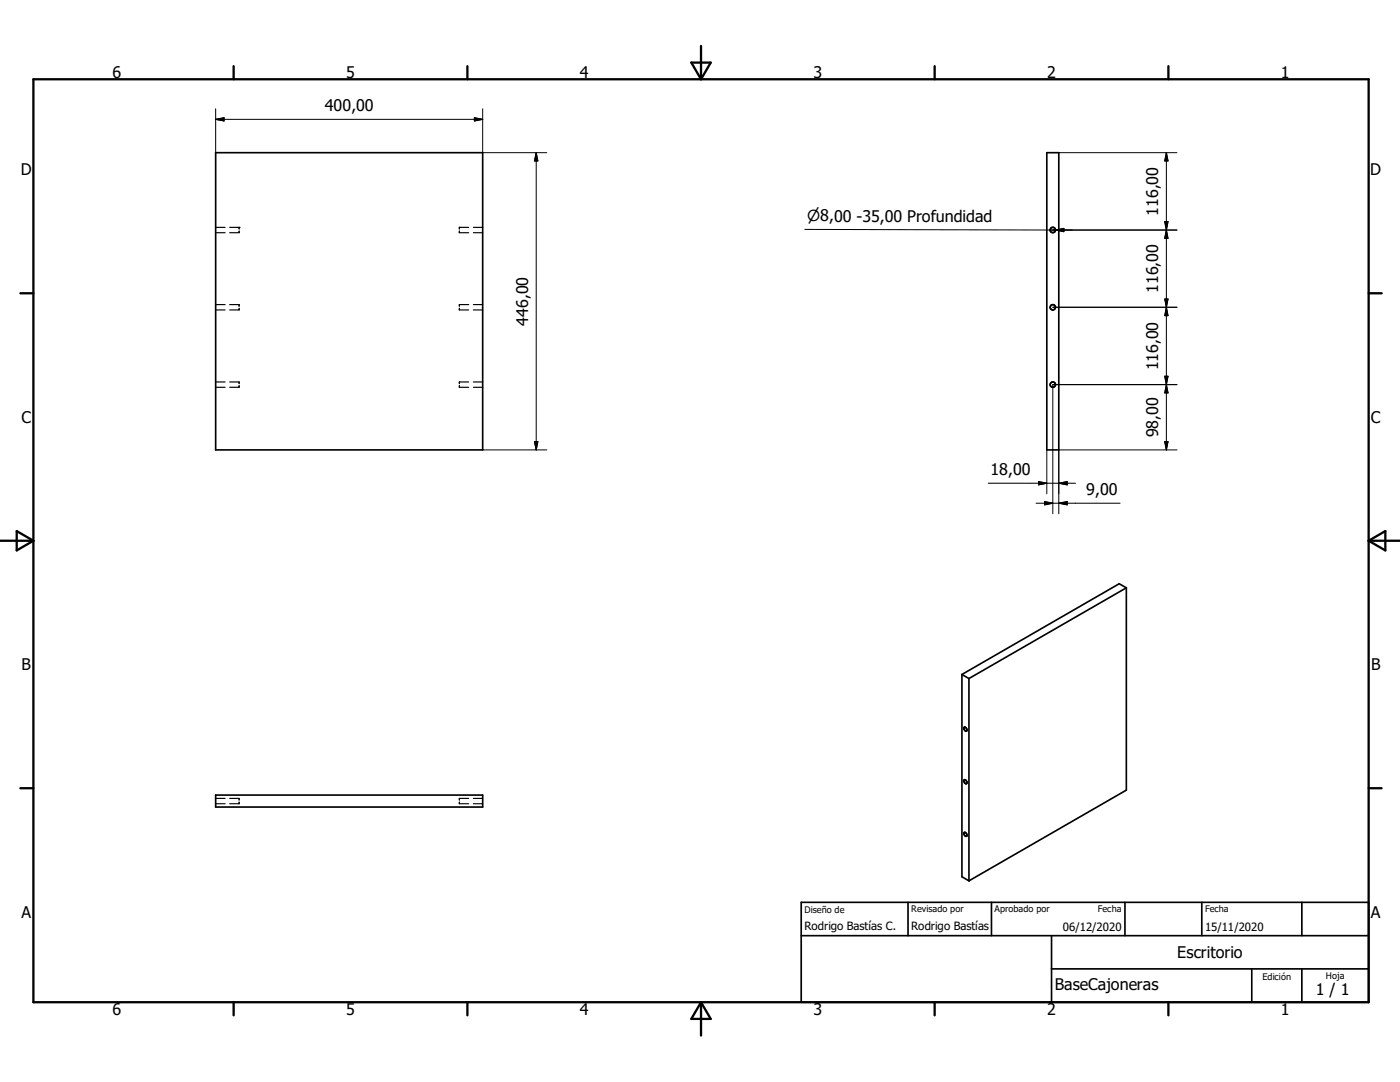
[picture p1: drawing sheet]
<svg xmlns="http://www.w3.org/2000/svg" width="279mm" height="216mm" viewBox="0 0 279 216" stroke-linecap="round" stroke-linejoin="round" font-family="sans-serif">
<g fill="none" stroke="#000" stroke-width=".23">
<path d="M43 46.4h1.9M43 45.4h1.9M45.8 45.4h1.9M47.7 45.4h.1M47.7 45.4v.3M47.7 46.1v.3h-1.9M91.7 45.4h.1M91.7 46.1v.3h1.8M91.7 45.4h1.8M91.7 45.4v.3M94.5 46.4h1.8M94.5 45.4h1.8"/>
<path d="M43 61.8h1.9M43 60.8h1.9M43 77.3h1.9M43 76.2h1.9M45.8 60.8h1.9v.3M45.8 76.2h1.9v.4M47.7 61.5v.3h-1.9M47.7 76.9v.4h-1.9M91.7 61.5v.3h1.8M91.7 76.9v.4h1.8M93.5 60.8h-1.8v.3M93.5 76.2h-1.8v.4"/>
<path d="M94.5 61.8h1.8M94.5 60.8h1.8M94.5 77.3h1.8M94.5 76.2h1.8M43 159.3h1.9M45.8 159.3h1.9v.4M93.5 159.3h-1.8v.4M94.5 159.3h1.8M43 160.4h1.9M47.7 160v.4h-1.9M91.7 160v.4h1.8M94.5 160.4h1.8"/>
</g>
<g fill="none" stroke="#000" stroke-width=".33">
<path d="M43 30.5h53.3v59.3h-53.3zM208.9 30.5h2.4v59.3h-2.4zM224.8 117.3l-1.4-.8-31.4 18.1M224.8 117.3l-31.4 18.1M224.8 117.3v40.4l-31.4 18.1M192 134.6l1.4 .8M192 134.6v40.4l1.4 .8M193.4 135.4v40.4M43 158.6h53.3v2.4h-53.3zM192.4 145.1a.46 .46 0 0 1 .5 .3 .46 .46 0 0 1-.1 .5 .57 .57 0 0 1-.4-.8zM192.5 155.6a.41 .41 0 0 1 .5 .3 .41 .41 0 0 1-.3 .5 .48 .48 0 0 1-.2-.8zM192.4 166.1a.51 .51 0 0 1 .5 .8 .53 .53 0 0 1-.5-.8z"/>
<path d="M159.9 186.7h113.2M159.9 180.1h113.2v19.9h-113.2zM181.2 180.1v6.6M197.9 180.1v6.6M209.9 193.3h63.2M209.9 186.7v13.3M224.5 180.1v6.6M239.8 180.1v6.6M249.8 193.3v6.7M259.8 180.1v6.6M259.8 193.3v6.7"/>
<circle cx="210.1" cy="45.9" r=".53"/>
<circle cx="210.1" cy="61.3" r=".53"/>
<circle cx="210.1" cy="76.8" r=".53"/>
</g>
<g fill="none" stroke="#000" stroke-width=".46">
<path d="M6.7 15.8h266.4v184.2h-266.4zM46.6 13.2v2.6M93.3 13.2v2.6M138 12.5h3.8l-1.9 3.3zM139.9 9.2v6.6M186.5 13.2v2.6M233.2 13.2v2.6M4.1 58.5h2.6M273.1 58.5h2.6M0 107.9h6.7M3.3 106l3.4 1.9-3.4 1.9zM273.1 107.9h6.3"/>
<path d="M273.1 107.9l3.4-1.9v3.8zM4.1 157.3h2.6M273.1 157.3h2.6M46.6 200v2.6M93.3 200v2.6M139.9 200v6.6M139.9 200l1.9 3.3h-3.8zM186.5 200v2.6M233.2 200v2.6"/>
</g>
<g fill="none" stroke="#000" stroke-width=".2">
<path d="M43 23.8h53.3M43 23.8l1.7-.3v.6zM43 21.7v8.8M94.7 23.5l1.6 .3-1.6 .3zM96.3 21.7v8.8h12.8M107 30.5l.3 1.6h-.6zM107 30.5v59.3M211.3 30.5h23.6M232.8 30.5v59.3M232.8 30.5l.3 1.6h-.7zM160.6 45.8l50 .1M209.6 45.9h25.3"/>
<path d="M210.6 45.9l1.7-.3v.6zM232.4 44.2h.7l-.3 1.7zM232.4 59.7h.7l-.3 1.6zM232.8 45.9l.3 1.7h-.7zM210.1 61.3h24.8M232.4 75.1h.7l-.3 1.6zM232.8 61.3l.3 1.7h-.7zM232.8 76.7l.3 1.7h-.7zM234.9 76.7h-24.8v25.8M96.3 89.8h12.8M106.7 88.1h.6l-.3 1.7zM197.2 96.4h17.4"/>
<path d="M207.3 96.1l1.6 .3-1.6 .4zM208.9 89.8v8.7M211.3 96.4l1.7-.3v.7zM232.4 88.1h.7l-.3 1.7zM234.9 89.8h-23.6v12.7M206.8 100.4h16.7M208.5 100.1l1.6 .3-1.6 .3zM211.3 100.4l1.7-.3v.6z"/>
</g>
<g fill="#000" stroke="#000" stroke-width=".2">
<path d="M43 23.8l1.7-.3v.6zM94.7 23.5l1.6 .3-1.6 .3zM107 30.5l.3 1.6h-.6zM232.8 30.5l.3 1.6h-.7zM210.6 45.9l1.7-.3v.6zM232.4 44.2h.7l-.3 1.7zM232.4 59.7h.7l-.3 1.6zM232.8 45.9l.3 1.7h-.7zM232.4 75.1h.7l-.3 1.6zM232.8 61.3l.3 1.7h-.7zM232.8 76.7l.3 1.7h-.7zM106.7 88.1h.6l-.3 1.7z"/>
<path d="M207.3 96.1l1.6 .3-1.6 .4zM211.3 96.4l1.7-.3v.7zM232.4 88.1h.7l-.3 1.7zM208.5 100.1l1.6 .3-1.6 .3zM211.3 100.4l1.7-.3v.6z"/>
</g>
<g font-size="3.2">
<text x="22.5" y="15.6">6</text>
<text x="69.1" y="15.6">5</text>
<text x="115.7" y="15.6">4</text>
<text x="162.3" y="15.6">3</text>
<text x="209" y="15.6">2</text>
<text x="255.6" y="15.6">1</text>
<text x="64.9" y="22.2">400,00</text>
<text x="4.1" y="35">D</text>
<text x="273.5" y="35">D</text>
<text x="231.1" y="43.1" transform="rotate(-90 231.1 43.1)">116,00</text>
<text x="231.1" y="58.5" transform="rotate(-90 231.1 58.5)">116,00</text>
<text x="105.4" y="65" transform="rotate(-90 105.4 65)">446,00</text>
<text x="231.1" y="73.9" transform="rotate(-90 231.1 73.9)">116,00</text>
<text x="4.3" y="84.4">C</text>
<text x="231.1" y="87.2" transform="rotate(-90 231.1 87.2)">98,00</text>
<text x="273.6" y="84.4">C</text>
<text x="197.7" y="94.9">18,00</text>
<text x="216.8" y="98.8">9,00</text>
<text x="4.3" y="133.7">B</text>
<text x="273.6" y="133.7">B</text>
<text x="4.3" y="183.1">A</text>
<text x="273.6" y="183.1">A</text>
<text x="235" y="191.1">Escritorio</text>
<text x="210.5" y="197.5">BaseCajoneras</text>
<text x="22.5" y="202.6">6</text>
<text x="69.1" y="202.6">5</text>
<text x="115.7" y="202.6">4</text>
<text x="162.3" y="202.6">3</text>
<text x="209" y="202.6">2</text>
<text x="255.6" y="202.6">1</text>
<text x="262.6" y="198.6">1 / 1</text>
</g>
<text font-size="3" x="161.1" y="44.2">n8,00 -35,00 Profundidad</text>
<g font-size="2.3">
<text x="160.5" y="185.5">Rodrigo Bastías C.</text>
<text x="181.9" y="185.5">Rodrigo Bastías</text>
<text x="212.1" y="185.7">06/12/2020</text>
<text x="240.5" y="185.7">15/11/2020</text>
</g>
<g font-size="1.8">
<text x="160.5" y="182.2">Diseño de</text>
<text x="181.9" y="182.1">Revisado por</text>
<text x="198.5" y="182.1">Aprobado por</text>
<text x="219.1" y="182.1">Fecha</text>
<text x="240.5" y="182.1">Fecha</text>
<text x="252" y="195.5">Edición</text>
<text x="264.6" y="195.3">Hoja</text>
</g>
</svg>
